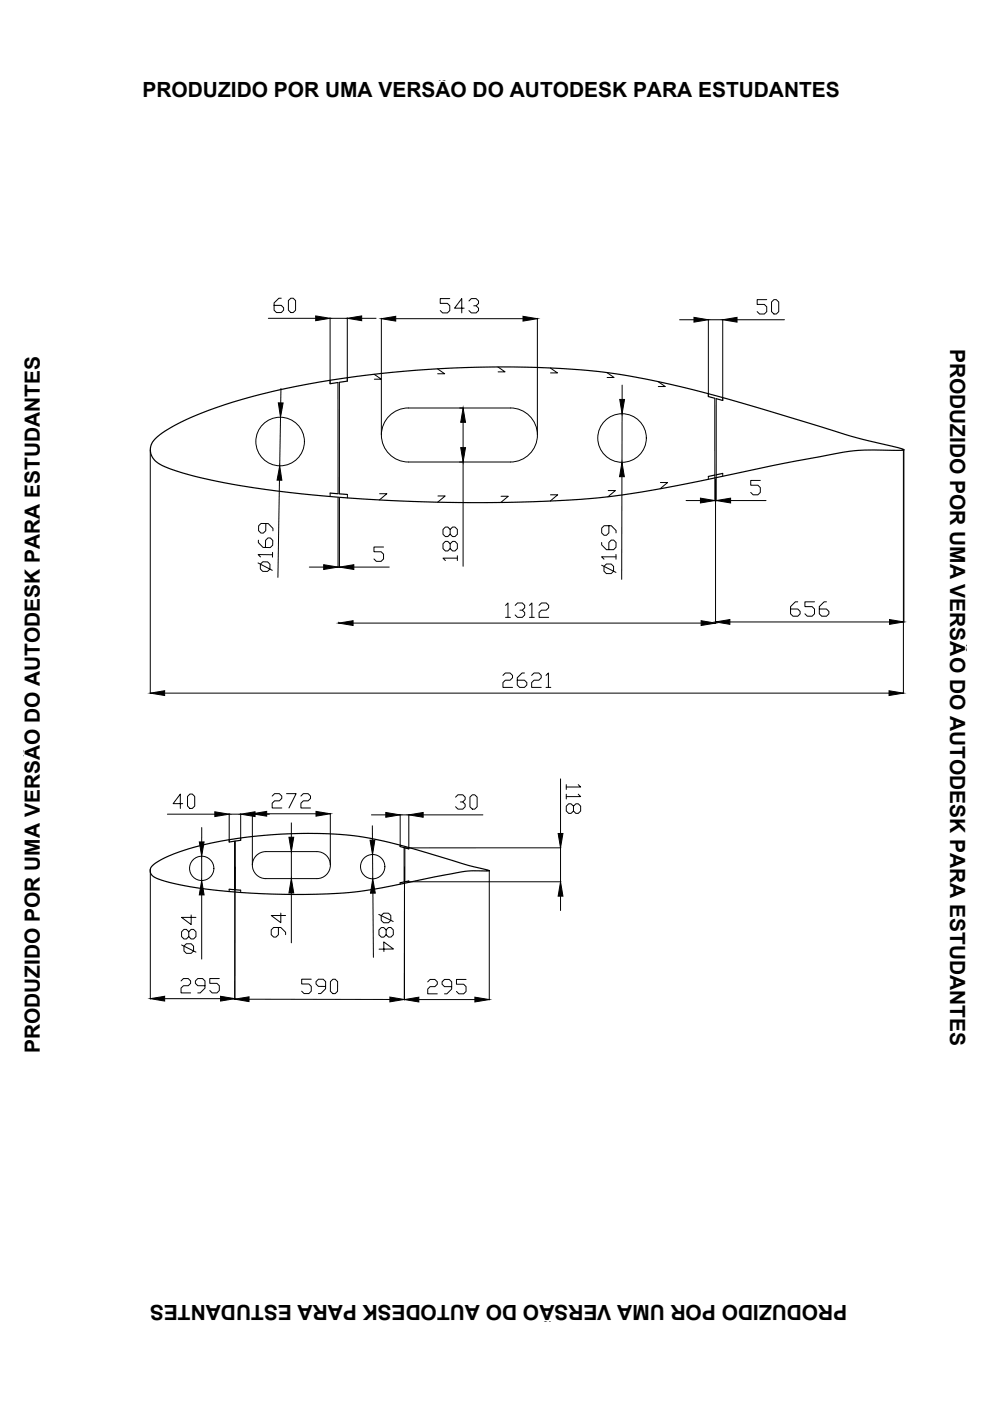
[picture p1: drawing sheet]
<svg xmlns="http://www.w3.org/2000/svg" width="210mm" height="297mm" viewBox="0 0 210 297" stroke-linecap="round" stroke-linejoin="round" font-family="sans-serif">
<!-- layer: 0 -->
<g fill="none" stroke="#000" stroke-width=".25">
<path d="M32.9 93l.5-.4a39.4 39.4 0 0 1 12-6 153.6 153.6 0 0 1 35.3-7.4 215.1 215.1 0 0 1 50 .1 229.6 229.6 0 0 1 31.3 7.5l9.9 3a183.3 183.3 0 0 0 19.5 5.4l.2 .2-2.5 .1a53 53 0 0 0-8.4 .1l-12 2.2-7.6 1.5a331.3 331.3 0 0 1-32.9 6.1 338.4 338.4 0 0 1-78.3-2.6 61.4 61.4 0 0 1-16-4.4 3.3 3.3 0 0 1-1-5.4zM71.7 81.1l-1.7 .3M73.6 80.8l-1.6 .3M150.2 84.1l1.3 .3M151.9 84.5l1.3 .4M70 104.5l1.7 .2M72 104.7l1.7 .1M151.6 100.7l-1.4 .3M153.2 100.4l-1.3 .3M51 178.2l-2.4 .3M84.8 179.5l1.9 .5M32.3 183.5l.4-.3a32.5 32.5 0 0 1 11.9-4.4 98.1 98.1 0 0 1 33.4-1.2l2.3 .5a153.2 153.2 0 0 1 14.5 4l4.5 1.4 4.4 1.1a34.8 34.8 0 0 0-10.3 1.1l-1.1 .2a144.9 144.9 0 0 1-18.3 3.3 143.5 143.5 0 0 1-36.9-1.8l-1.7-.4a5.6 5.6 0 0 1-3.3-1.6l-.3-1z"/>
<path d="M48.6 188.5l2.4 .2M86.7 186.8l-1.9 .4"/>
</g>
<g fill="none" stroke="#000" stroke-width=".21">
<path d="M70 80.6v.8M71.7 81.1v23.6M72 81.1v23.6M73.6 80.1v.7M150.2 83.5v.6M151.5 84.4l.1 16.3M151.9 84.5v16.2M153.2 84.3v.6M70 104.5v.8M73.7 104.8v.8M150.2 101v.6M153.2 100.4v.6"/>
<path d="M48.6 178v.5M49.7 178.3v10.3M49.9 178.3v10.3M51 177.7v.5M84.8 179.2v.3M85.7 179.7v7.3M85.8 179.8v7.2M86.7 179.7v.3M48.6 188.5v.5M49.8 183.8v.2M51 188.7v.5M84.8 187.2v.3"/>
<path d="M85.8 183.8v.1M86.7 186.8v.3"/>
</g>
<!-- layer: cotas -->
<g fill="none" stroke="#000" stroke-width=".21">
<path d="M56.9 67.5h10M59.6 63.2h-.5l-1 1v1.6l.5 .5h1l.5-.5v-.5l-.5-.6h-1.5M61.1 63.7l.6-.5h.5l.5 .5v2.1l-.5 .5h-.5l-.6-.5zM70 67.4v13.9M70 67.5h3.6M73.6 67.4v13.4M76.7 67.5h3M79.3 79.4l1.6 1h-1.5M80.9 67.5v24.7M83.9 67.6h27M92.7 78.2l1.6 1h-1.5M95.4 63.3h-2.1v1h1.6l.5 .5v1l-.5 .5h-1.1l-.5-.5"/>
<path d="M98.4 65.3h-2l1.5-2v3M99.4 63.8l.5-.5h1.1l.5 .5v.5l-.5 .5h-.6M101 64.8l.5 .5v.5l-.5 .5h-1.1l-.5-.5M105.6 77.8l1.5 1h-1.5M113.9 67.5v24.7M116.7 78l1.5 1.1h-1.5M128.7 79l1.5 1h-1.5M144.1 67.8h3M150.2 67.7v16.3M150.2 67.8h3M153.2 67.7v17.2M156.3 67.8h10"/>
<path d="M162.6 63.5h-2.1v1h1.6l.5 .6v1l-.5 .5h-1.1l-.5-.5M163.6 64l.5-.5h.5l.5 .5v2.1l-.5 .5h-.5l-.5-.5zM31.9 95.4v51.6M59.5 88.5l-.2 10.3M59.6 82.4l-.1 3M98.2 89.5v5.4M98.2 98v22.1M108.2 86.5h-21.6a5.7 5.7 0 0 0-5.7 5.7 5.7 5.7 0 0 0 5.7 5.8h21.6M108.2 86.5a5.7 5.7 0 0 1 5.7 5.7 5.7 5.7 0 0 1-5.7 5.8M131.9 87.7v10.3M131.9 81.6v3.1M139.5 80.9l1.6 1.1h-1.5"/>
<path d="M191.5 95.5v51.5M191.7 95.4v36.5M54.7 119.4l3 1.5M54.8 114.5v.5l1 1.1h1.5l.5-.5v-1l-.5-.5h-.5l-.5 .5v1.5M55.2 119.6l.5-.5h1l.5 .5v1.1l-.5 .5-1-.1-.5-.5zM56.4 111l-.1 1.5-.5 .5h-.5l-.5-.5v-1l.5-.5h1.6l1 1v.6M57.8 117.6h-3.1l.5 .5M57.8 117.1v1M59.3 101.8l-.4 20.6M71.7 105.6v14.7M72 105.6v14.7M80.5 104.7h1.5l-1.6 1.3"/>
<path d="M81.3 116h-2v1h1.5l.5 .5v1l-.5 .5h-1l-.5-.5M92.9 105.2h1.5l-1.6 1.3M95.4 115.3l.6-.5h.5l.5 .5v1l-.5 .5h-.5l-.6-.5v-1l-.5-.5h-.5l-.5 .5v1l.5 .5h.5l.5-.5M95.4 112.3l.6-.6h.5l.5 .6v1l-.5 .5h-.5l-.6-.5v-1l-.5-.6h-.5l-.5 .6v1l.5 .5h.5l.5-.5M97 118.3h-3.1l.5 .5M97 117.8v1M106.2 105.2h1.6l-1.6 1.3M116.7 104.9h1.5l-1.5 1.3M127.6 119.8l3 1.6M127.6 115v.5l1 1h1.5l.5-.5v-1l-.5-.5h-.5l-.5 .5v1.5M128.9 104h1.6l-1.6 1.3M129.1 111.5v1.5l-.5 .5h-.5l-.5-.5v-1l.5-.5h1.5l1 1v.5"/>
<path d="M130.6 118.1h-3l.5 .5M130.6 117.6v1M131.9 101.1l-.1 21.7M140 102.3h1.5l-1.5 1.3M145.5 106.1h3M151.6 100.8v5.4M151.6 106.1h.3M151.7 101.5v30.7M151.9 100.7v5.5M154.9 106.1h7.5M161.2 101.9h-2v1h1.5l.5 .5v1l-.5 .5h-1l-.5-.5M65.6 120.2h3"/>
<path d="M71.7 120.2h.3M71.8 131.9v.3M74.9 132.1h73.8M75 120.2h7.5M107.2 128.4l.5-.6v3.1M107.2 130.9h1M109.2 128.4l.5-.6h1l.5 .6v.5l-.5 .5h-.5M110.7 129.4l.5 .5v.5l-.5 .5h-1l-.5-.5M112.3 128.4l.5-.6v3.1M112.3 130.9h1M114.3 128.4l.5-.6h1l.5 .6v.5l-.5 .5h-1l-.5 .5v1h2M128.1 120.1l.5-.5h1l.5 .5v1l-.5 .5h-1l-.5-.5z"/>
<path d="M154.7 131.9h33.9M169.1 127.6h-.5l-1 1v1.5l.5 .5h1l.5-.5v-.5l-.5-.5h-1.5M172.7 127.6h-2v1h1.5l.5 .5v1l-.5 .5h-1l-.5-.5M175.2 127.6h-.5l-1 1v1.5l.5 .5h1l.5-.5v-.5l-.5-.5h-1.5M34.9 147h153.6M106.6 143.2l.5-.5h1.1l.5 .5v.5l-.5 .5h-1.1l-.5 .5v1h2.1M111.2 142.7h-.5l-1 1v1.5l.5 .5h1l.5-.5v-.5l-.5-.5h-1.5M112.7 143.2l.5-.5h1l.6 .5v.5l-.6 .5h-1l-.5 .5v1h2.1M115.8 143.2l.5-.5v3M115.8 145.7h1M35.5 172.6h10M38.7 170.4h-2l1.5-2v3"/>
<path d="M39.8 168.9l.5-.5h.5l.5 .5v2l-.5 .5h-.5l-.5-.5zM42.8 175.5v3M48.6 172.5v6M48.6 172.6h2.4M51 172.5v5.6M53.5 172.5v10.9M54.1 172.6h3M56.5 172.5h10.5M57.7 168.8l.5-.5h1l.5 .5v.5l-.5 .5h-1l-.5 .5v1h2M60.8 168.3h2l-1.5 3M61.8 174.5v3M63.8 168.8l.5-.5h1l.5 .5v.5l-.5 .5h-1l-.5 .5v1h2"/>
<path d="M70 172.5v10.9M78.8 172.8h3M78.9 175.1l.1 3M84.8 172.7v6.8M84.8 172.8h1.9M86.7 172.7v7.3M89.7 172.8h12.7M96.6 169l.5-.5h1l.5 .5v.5l-.5 .5h-.5M98.1 170l.5 .5v.5l-.5 .6h-1l-.5-.6M99.6 169l.5-.5h.6l.5 .5v2l-.5 .6h-.6l-.5-.6zM118.8 165.1v11.6M118.8 179.8v7.2"/>
<path d="M118.9 179.8h-33M120.1 166.4v1M120.1 168.4v1M121.6 170.9l.5-.5h.5l.5 .5v1l-.5 .6h-.5l-.5-.6v-1l-.5-.5h-.5l-.5 .5v1l.5 .6h.5l.5-.6M122.6 166.4l.5 .5h-3M122.6 168.4l.5 .5h-3M31.9 184.3v27.5M40 197.6l.5-.6h.5l.5 .6v1l-.5 .5h-.5l-.5-.5v-1l-.5-.6h-.5l-.5 .6v1l.5 .5h.5l.5-.5M40.5 194v2l-2-1.5h3M42.8 181.5v5.2M42.8 189.7v13.6M49.8 183.9v27.9"/>
<path d="M49.8 183.8v28.1M54.6 181.2l1.1-.6h.7h10.8a2.86 2.86 0 0 1 2.8 2.8 2.86 2.86 0 0 1-2.8 2.9h-10.8a2.86 2.86 0 0 1-2.7-1.9 2.86 2.86 0 0 1 .9-3.2zM59 196.6v1.6l-.5 .5h-.5l-.5-.5v-1l.5-.6h1.5l1.1 1.1v.5M59.5 193.6v2l-2-1.5h3.1M61.8 180.6v5.7M61.8 189.3v10.6M79 181.2v5.1M79.1 189.4l.1 13.6M80.3 193.9l3.1 1.5M80.8 194.1l.5-.5h1l.6 .5v1l-.5 .5h-1.1l-.5-.5zM81.9 197.2l.5-.5 .5-.1 .5 .6v1l-.5 .5h-.5l-.5-.5v-1l-.5-.5h-.6l-.5 .5v1l.6 .5h.5l.5-.5M85.8 183.9v28.1"/>
<path d="M85.9 187h33M103.7 184.6v27.4M118.8 190v3M34.9 211.7h11.9M38.4 208l.5-.5h1l.5 .5v.5l-.5 .5h-1l-.5 .5v1h2M38.5 200.3l3 1.6M39 200.6l.5-.5h1l.5 .5v1l-.5 .5h-1l-.5-.5zM43.5 209h-1.6l-.5-.5v-.5l.5-.5h1.1l.5 .5v1.5l-1.1 1h-.5M46.5 207.5h-2v1h1.5l.5 .5v1l-.5 .5h-1l-.5-.5M52.8 211.9h29.9M66 207.6h-2v1h1.5l.5 .5v1l-.5 .6h-1l-.5-.6M69 209.1h-1.5l-.5-.5v-.5l.5-.5h1l.5 .5v1.5l-1 1.1h-.5"/>
<path d="M70.6 207.6h.5l.5 .5v2.1l-.5 .5h-.5l-.6-.5 .1-2.1zM80.4 201.2h3l-2-1.5v2M88.8 211.9h11.9M90.7 208.2l.5-.5h1l.5 .5v.5l-.5 .5h-1l-.5 .5v1h2M95.8 209.2h-1.6l-.5-.5v-.5l.5-.5h1.1l.5 .5v1.5l-1.1 1h-.5M98.8 207.7h-2v1h1.5l.5 .5v1l-.5 .5h-1l-.5-.5"/>
<circle cx="59.4" cy="93.6" r="5.1"/>
<circle cx="131.9" cy="92.9" r="5.1"/>
<circle cx="42.8" cy="184.1" r="2.58"/>
<circle cx="79" cy="183.7" r="2.58"/>
</g>
<g fill="#000" stroke="#000" stroke-width=".21">
<path d="M66.9 67l3.1 .5-3.1 .5zM73.6 67.5l3.1-.5v1zM80.9 67.6l3-.5v1zM110.9 67.1l3 .5-3 .5zM147.1 67.3l3.1 .5-3.1 .5zM153.2 67.8l3.1-.5v1zM59 85.4h1l-.5 3.1zM98.2 86.5l.5 3h-1zM97.7 94.9h1l-.5 3.1zM131.4 84.7h1l-.5 3zM59.3 98.8l.5 3h-1.1zM68.6 119.7l3.1 .5-3.1 .5z"/>
<path d="M72 120.2l3-.5v1zM131.9 98l.5 3.1h-1zM148.5 105.6l3.1 .5-3.1 .5zM151.9 106.1l3-.5v1zM71.8 132.1l3.1-.5v1zM148.7 131.6l3 .5-3 .5zM151.7 131.9l3-.5v1zM188.6 131.4l3.1 .5-3.1 .5zM31.9 147l3-.6v1.1zM188.5 146.4l3 .6-3 .5zM42.3 178.5h1l-.5 3zM45.5 172.1l3.1 .5-3.1 .5z"/>
<path d="M51 172.6l3.1-.5v1zM53.5 172.5l3-.5v1zM61.3 177.5h1l-.5 3.1zM67 172l3 .5-3 .5zM78.5 178.1h1l-.5 3.1zM81.8 172.3l3 .5-3 .5zM86.7 172.8l3-.5v1zM118.3 176.7h1.1l-.6 3.1zM42.8 186.7l.5 3h-1zM61.8 186.3l.5 3h-1zM79 186.3l.6 3.1h-1zM118.8 187l.6 3h-1.1z"/>
<path d="M31.9 211.7l3-.5v1zM46.8 211.2l3 .5-3 .5zM49.8 211.8l3-.5v1.1zM82.7 211.4l3 .5-3 .5zM85.8 211.9l3-.5v1zM100.7 211.4l3 .5-3 .5z"/>
</g>
<g font-size="4.4">
<text x="30.2" y="20.6">PRODUZIDO POR UMA VERSÃO DO AUTODESK PARA ESTUDANTES</text>
<text x="201.4" y="73.9" transform="rotate(90 201.4 73.9)">PRODUZIDO POR UMA VERSÃO DO AUTODESK PARA ESTUDANTES</text>
<text x="8.4" y="223.3" transform="rotate(-90 8.4 223.3)">PRODUZIDO POR UMA VERSÃO DO AUTODESK PARA ESTUDANTES</text>
<text x="179.6" y="276.6" transform="rotate(-180 179.6 276.6)">PRODUZIDO POR UMA VERSÃO DO AUTODESK PARA ESTUDANTES</text>
</g>
</svg>
